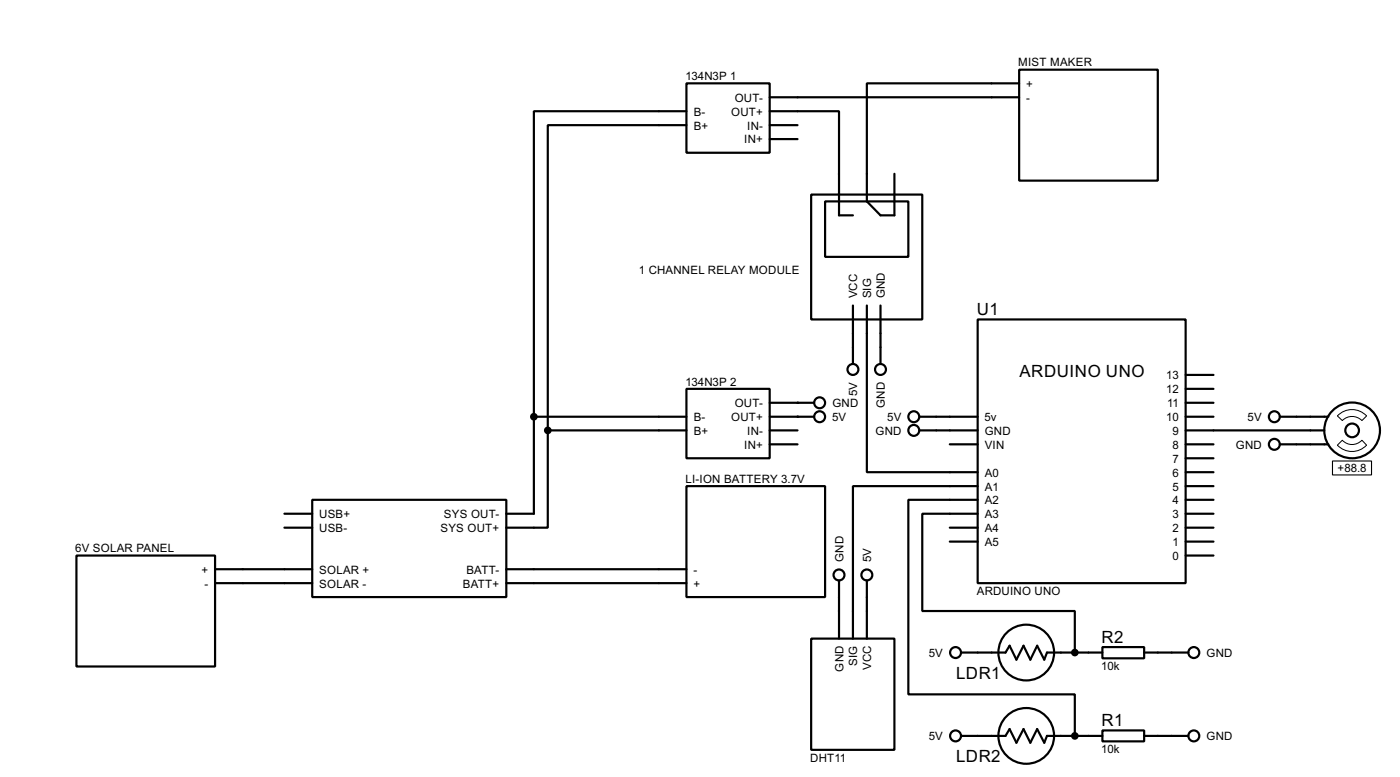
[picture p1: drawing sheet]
<svg xmlns="http://www.w3.org/2000/svg" width="256mm" height="142mm" viewBox="0 0 256 142" stroke-linecap="round" stroke-linejoin="round" font-family="sans-serif">
<g fill="none" stroke="#000" stroke-width=".4">
<path d="M125.8 15.3h15.2v12.7h-15.2zM141 17.8h45.7M186.7 12.8h25.4v20.3h-25.4zM186.7 15.3h-27.9v21.6l2.5 2.5h2.6v-7.6M125.8 20.4h-28v55.9M125.8 22.9h-25.4v55.9M141 20.4h12.7v19h2.6M141 22.9h5.1M141 25.5h5.1M148.6 35.6h20.4v22.9h-20.4zM151.2 36.9h15.2v10.1h-15.2zM156.3 55.9v10.7"/>
<path d="M158.8 55.9v30.5h20.3M161.3 55.9v10.7M179.1 58.5h38.1v48.2h-38.1zM97.8 76.3v17.7h-5M97.8 76.3h28M100.4 78.8v17.8h-7.6M100.4 78.8h25.4M125.8 71.2h15.2v12.7h-15.2zM141 76.3h8.2M141 78.8h5.1M141 73.7h8.2M168.5 76.3h10.6"/>
<path d="M168.5 78.8h10.6M217.2 76.3h5.1M217.2 78.8h25.4M217.2 68.6h5.1M217.2 71.2h5.1M217.2 73.7h5.1M234.5 76.3h8.9M52.1 94h5.1M52.1 96.6h5.1M57.2 91.5h35.6v17.8h-35.6zM125.8 89h25.4v20.3h-25.4zM141 81.3h5.1"/>
<path d="M174 81.3h5.1M174 96.6h5.1M174 99.1h5.1M179.1 89h-22.8v27.9M179.1 91.5h-12.7v35.6h30.5v7.6M179.1 94h-10.1v17.8h27.9v7.6M217.2 81.3h5.1M217.2 86.4h5.1M217.2 89h5.1M217.2 91.5h5.1M217.2 94h5.1M217.2 96.6h5.1"/>
<path d="M217.2 99.1h5.1M217.2 83.9h5.1M234.5 81.3h8.9M14 101.7h25.4v20.3h-25.4zM39.4 104.2h17.8M39.4 106.7h17.8M92.8 104.2h33M92.8 106.7h33M148.6 116.9h15.3v20.3h-15.3zM153.7 106.2v10.7M158.8 106.2v10.7M176.1 119.4h8.1l.8-1.2 1.2 2.5 1.3-2.5 1.3 2.5 1.2-2.5 1.3 2.5 .5-1.3h10.2"/>
<path d="M202 118.4h7.6v2.1h-7.6zM209.6 119.4h8.1M217.2 101.7h5.1M176.1 134.7h8.1l.8-1.3 1.2 2.5 1.3-2.5 1.3 2.5 1.2-2.5 1.3 2.5 .5-1.2h10.2M202 133.7h7.6v2h-7.6zM209.6 134.7h8.1"/>
<circle cx="150.1" cy="73.7" r="1"/>
<circle cx="150.1" cy="76.3" r="1"/>
<circle cx="156.2" cy="67.6" r="1"/>
<circle cx="161.3" cy="67.6" r="1"/>
<circle cx="167.4" cy="76.3" r="1"/>
<circle cx="167.4" cy="78.8" r="1"/>
<circle cx="233.4" cy="76.3" r="1"/>
<circle cx="247.7" cy="78.8" r="5.1"/>
<circle cx="247.7" cy="78.8" r="1.25"/>
<circle cx="233.4" cy="81.3" r="1"/>
<circle cx="153.7" cy="105.2" r="1"/>
<circle cx="158.8" cy="105.2" r="1"/>
<circle cx="175" cy="119.4" r="1"/>
<circle cx="188" cy="119.4" r="5.1"/>
<circle cx="218.7" cy="119.4" r="1"/>
<circle cx="175" cy="134.7" r="1"/>
<circle cx="188" cy="134.7" r="5.1"/>
<circle cx="218.7" cy="134.7" r="1"/>
</g>
<g fill="#000">
<circle cx="146.1" cy="73.7" r=".2"/>
<circle cx="146.1" cy="76.3" r=".2"/>
</g>
<g fill="#000" stroke="#000" stroke-width=".4">
<circle cx="97.8" cy="76.3" r=".5"/>
<circle cx="100.3" cy="78.8" r=".5"/>
<circle cx="196.9" cy="119.4" r=".5"/>
<circle cx="196.9" cy="134.7" r=".5"/>
</g>
<path d="M244.1 84.4h7.2v2.5h-7.2z" fill="none" stroke="#000" stroke-width=".2"/>
<path d="M245 76.1a3.7 3.7 0 0 1 5.4 0l-.9 .9a2.54 2.54 0 0 0-3.6 0zM245 81.5l.9-.9a2.45 2.45 0 0 0 3.6 0l.9 .9a3.7 3.7 0 0 1-5.4 0z" fill="none" stroke="#000" stroke-width=".18"/>
<g font-size="3.5">
<text x="179" y="57.7">U1</text>
<text x="186.8" y="69">ARDUINO UNO</text>
<text x="201.8" y="117.6">R2</text>
<text x="175.2" y="124.2">LDR1</text>
<text x="201.8" y="132.9">R1</text>
<text x="175.2" y="139.5">LDR2</text>
</g>
<g font-size="2.4">
<text x="125.6" y="14.6">134N3P 1</text>
<text x="186.5" y="12.2">MIST MAKER</text>
<text x="188" y="16.1">+</text>
<text x="127.1" y="23.7">B+</text>
<text x="127.1" y="21.2">B-</text>
<text x="133.9" y="21.2">OUT+</text>
<text x="134.6" y="18.6">OUT-</text>
<text x="136.9" y="23.7">IN-</text>
<text x="188" y="18.6">-</text>
<text x="136.3" y="26.3">IN+</text>
<text x="117.1" y="50.1">1 CHANNEL RELAY MODULE</text>
<text x="157.1" y="54.6" transform="rotate(-90 157.1 54.6)">VCC</text>
<text x="159.6" y="54.6" transform="rotate(-90 159.6 54.6)">SIG</text>
<text x="162.1" y="54.6" transform="rotate(-90 162.1 54.6)">GND</text>
<text x="125.6" y="70.6">134N3P 2</text>
<text x="213.7" y="69.4">13</text>
<text x="213.7" y="72">12</text>
<text x="127.1" y="77.1">B-</text>
<text x="133.9" y="77.1">OUT+</text>
<text x="134.6" y="74.5">OUT-</text>
<text x="152.5" y="77.1">5V</text>
<text x="152.5" y="74.5">GND</text>
<text x="157.1" y="72.5" transform="rotate(-90 157.1 72.5)">5V</text>
<text x="162.1" y="74.7" transform="rotate(-90 162.1 74.7)">GND</text>
<text x="162.6" y="77.1">5V</text>
<text x="180.4" y="77.1">5v</text>
<text x="213.7" y="77.1">10</text>
<text x="213.8" y="74.5">11</text>
<text x="228.6" y="77.1">5V</text>
<text x="127.1" y="79.6">B+</text>
<text x="136.3" y="82.1">IN+</text>
<text x="136.9" y="79.6">IN-</text>
<text x="160.4" y="79.6">GND</text>
<text x="180.4" y="79.6">GND</text>
<text x="180.4" y="82.1">VIN</text>
<text x="214.8" y="79.6">9</text>
<text x="214.8" y="82.1">8</text>
<text x="226.4" y="82.1">GND</text>
<text x="125.6" y="88.4">LI-ION BATTERY 3.7V</text>
<text x="180.4" y="87.2">A0</text>
<text x="180.4" y="89.8">A1</text>
<text x="214.8" y="84.7">7</text>
<text x="214.8" y="87.2">6</text>
<text x="214.8" y="89.8">5</text>
<text x="245.1" y="86.5">+88.8</text>
<text x="58.5" y="94.8">USB+</text>
<text x="81.3" y="94.8">SYS OUT-</text>
<text x="180.4" y="92.3">A2</text>
<text x="180.4" y="94.8">A3</text>
<text x="214.8" y="94.8">3</text>
<text x="214.8" y="92.3">4</text>
<text x="13.8" y="101.1">6V SOLAR PANEL</text>
<text x="58.5" y="97.4">USB-</text>
<text x="80.7" y="97.4">SYS OUT+</text>
<text x="180.4" y="97.4">A4</text>
<text x="180.4" y="99.9">A5</text>
<text x="214.8" y="97.4">2</text>
<text x="214.8" y="99.9">1</text>
<text x="36.9" y="105">+</text>
<text x="37.5" y="107.5">-</text>
<text x="58.5" y="105">SOLAR +</text>
<text x="58.5" y="107.5">SOLAR -</text>
<text x="84.8" y="107.5">BATT+</text>
<text x="85.4" y="105">BATT-</text>
<text x="127.1" y="107.5">+</text>
<text x="127.1" y="105">-</text>
<text x="154.5" y="102.9" transform="rotate(-90 154.5 102.9)">GND</text>
<text x="159.6" y="102.9" transform="rotate(-90 159.6 102.9)">5V</text>
<text x="214.8" y="102.5">0</text>
<text x="178.9" y="108.9">ARDUINO UNO</text>
<text x="154.5" y="122.9" transform="rotate(-90 154.5 122.9)">GND</text>
<text x="157.1" y="121.9" transform="rotate(-90 157.1 121.9)">SIG</text>
<text x="159.6" y="122.7" transform="rotate(-90 159.6 122.7)">VCC</text>
<text x="170.2" y="120.2">5V</text>
<text x="201.8" y="122.7">10k</text>
<text x="221" y="120.2">GND</text>
<text x="170.2" y="135.5">5V</text>
<text x="201.8" y="137.9">10k</text>
<text x="221" y="135.5">GND</text>
<text x="148.4" y="139.4">DHT11</text>
</g>
</svg>
